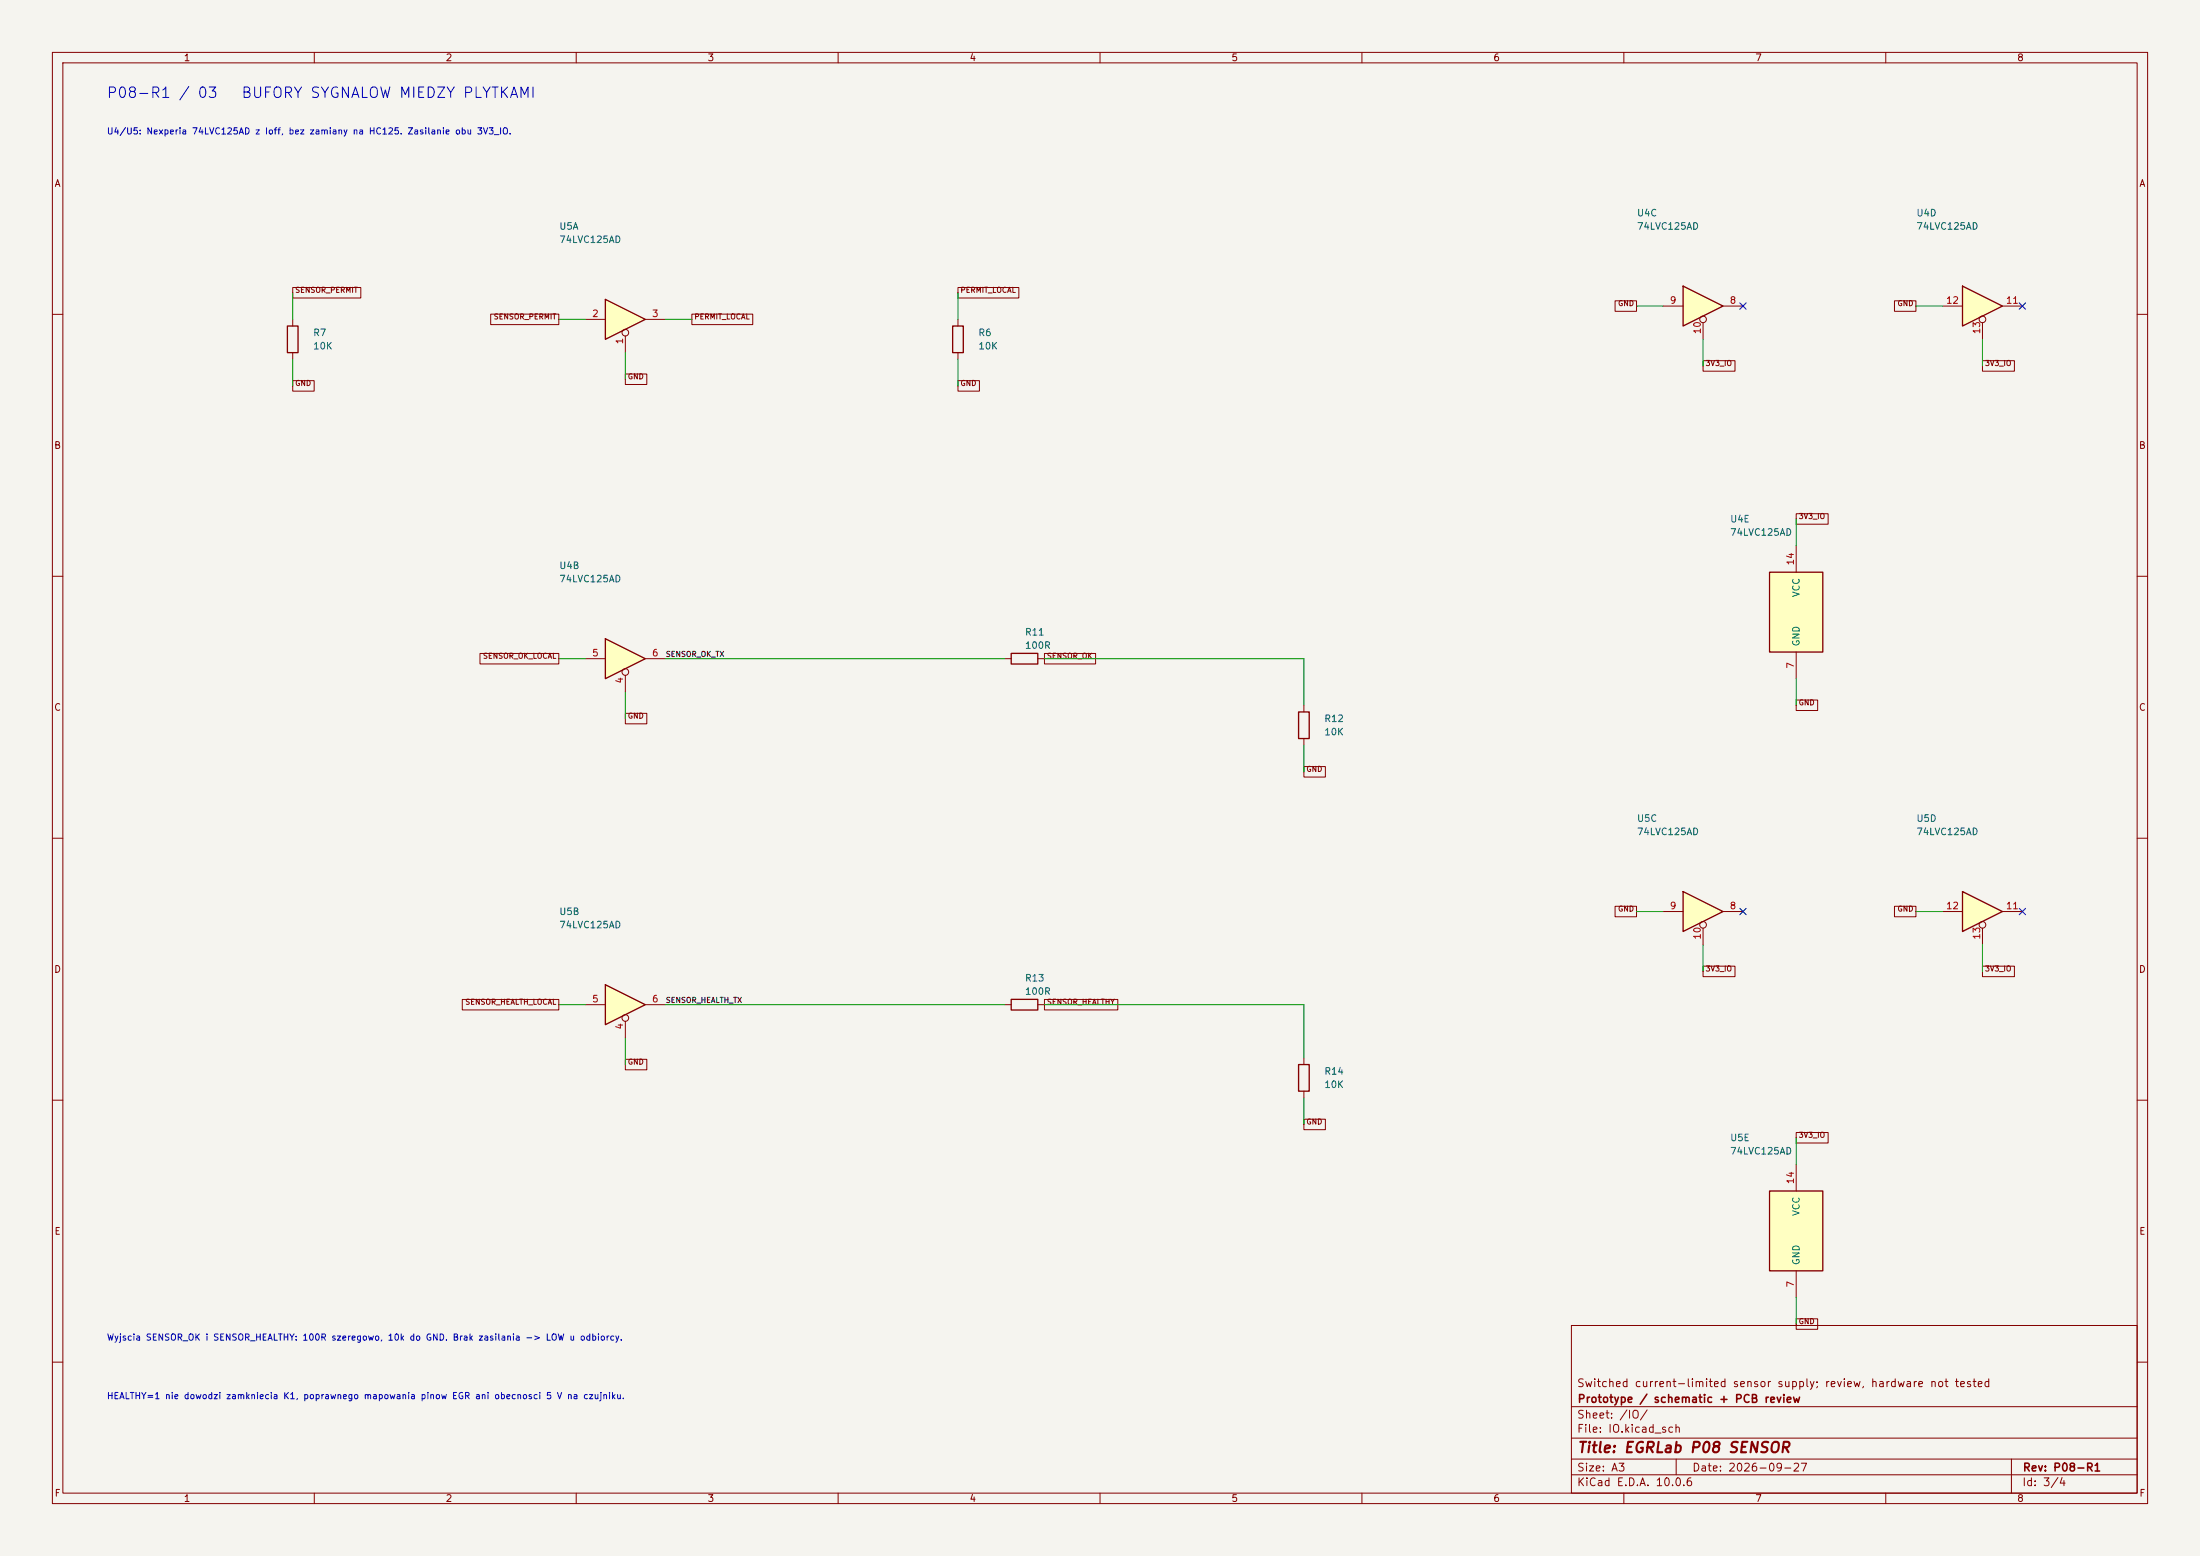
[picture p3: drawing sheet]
(kicad_sch (version 20250114) (generator "eeschema") (paper "A3") (title_block (title "EGRLab P08 SENSOR") (date "2026-09-27") (rev "P08-R1") (company "Prototype / schematic + PCB review") (comment 1 "Switched current-limited sensor supply; review, hardware not tested"))(lib_symbols (symbol "P08:74LVC125AD" (pin_names (offset 1.016)) (exclude_from_sim no) (in_bom yes) (on_board yes) (in_pos_files yes) (duplicate_pin_numbers_are_jumpers no) (symbol "74LVC125AD_1_0" (polyline (pts (xy -3.81 3.81) (xy -3.81 -3.81) (xy 3.81 0) (xy -3.81 3.81)) (stroke (width 0.254) (type default)) (fill (type background))) (pin input inverted (at 0 -6.35 90) (length 4.445) (name "" (effects (font (size 1.27 1.27)))) (number "1" (effects (font (size 1.27 1.27))))) (pin input line (at -7.62 0 0) (length 3.81) (name "" (effects (font (size 1.27 1.27)))) (number "2" (effects (font (size 1.27 1.27))))) (pin tri_state line (at 7.62 0 180) (length 3.81) (name "" (effects (font (size 1.27 1.27)))) (number "3" (effects (font (size 1.27 1.27)))))) (symbol "74LVC125AD_2_0" (polyline (pts (xy -3.81 3.81) (xy -3.81 -3.81) (xy 3.81 0) (xy -3.81 3.81)) (stroke (width 0.254) (type default)) (fill (type background))) (pin input inverted (at 0 -6.35 90) (length 4.445) (name "" (effects (font (size 1.27 1.27)))) (number "4" (effects (font (size 1.27 1.27))))) (pin input line (at -7.62 0 0) (length 3.81) (name "" (effects (font (size 1.27 1.27)))) (number "5" (effects (font (size 1.27 1.27))))) (pin tri_state line (at 7.62 0 180) (length 3.81) (name "" (effects (font (size 1.27 1.27)))) (number "6" (effects (font (size 1.27 1.27)))))) (symbol "74LVC125AD_3_0" (polyline (pts (xy -3.81 3.81) (xy -3.81 -3.81) (xy 3.81 0) (xy -3.81 3.81)) (stroke (width 0.254) (type default)) (fill (type background))) (pin tri_state line (at 7.62 0 180) (length 3.81) (name "" (effects (font (size 1.27 1.27)))) (number "8" (effects (font (size 1.27 1.27))))) (pin input line (at -7.62 0 0) (length 3.81) (name "" (effects (font (size 1.27 1.27)))) (number "9" (effects (font (size 1.27 1.27))))) (pin input inverted (at 0 -6.35 90) (length 4.445) (name "" (effects (font (size 1.27 1.27)))) (number "10" (effects (font (size 1.27 1.27)))))) (symbol "74LVC125AD_4_0" (polyline (pts (xy -3.81 3.81) (xy -3.81 -3.81) (xy 3.81 0) (xy -3.81 3.81)) (stroke (width 0.254) (type default)) (fill (type background))) (pin tri_state line (at 7.62 0 180) (length 3.81) (name "" (effects (font (size 1.27 1.27)))) (number "11" (effects (font (size 1.27 1.27))))) (pin input line (at -7.62 0 0) (length 3.81) (name "" (effects (font (size 1.27 1.27)))) (number "12" (effects (font (size 1.27 1.27))))) (pin input inverted (at 0 -6.35 90) (length 4.445) (name "" (effects (font (size 1.27 1.27)))) (number "13" (effects (font (size 1.27 1.27)))))) (symbol "74LVC125AD_5_0" (pin power_in line (at 0 -12.7 90) (length 5.08) (name "GND" (effects (font (size 1.27 1.27)))) (number "7" (effects (font (size 1.27 1.27))))) (pin power_in line (at 0 12.7 270) (length 5.08) (name "VCC" (effects (font (size 1.27 1.27)))) (number "14" (effects (font (size 1.27 1.27)))))) (symbol "74LVC125AD_5_1" (rectangle (start -5.08 7.62) (end 5.08 -7.62) (stroke (width 0.254) (type default)) (fill (type background)))) (embedded_fonts no))(symbol "P08:R" (pin_numbers (hide yes)) (pin_names (offset 0)) (exclude_from_sim no) (in_bom yes) (on_board yes) (in_pos_files yes) (duplicate_pin_numbers_are_jumpers no) (symbol "R_0_1" (rectangle (start -1.016 -2.54) (end 1.016 2.54) (stroke (width 0.254) (type default)) (fill (type none)))) (symbol "R_1_1" (pin passive line (at 0 3.81 270) (length 1.27) (name "" (effects (font (size 1.27 1.27)))) (number "1" (effects (font (size 1.27 1.27))))) (pin passive line (at 0 -3.81 90) (length 1.27) (name "" (effects (font (size 1.27 1.27)))) (number "2" (effects (font (size 1.27 1.27)))))) (embedded_fonts no)))(symbol (lib_id "P08:74LVC125AD") (at 119.38 60.96 0) (unit 1) (in_bom yes) (on_board yes) (dnp no) (property "Reference" "U5" (at 106.68 43.18 0) (effects (font (size 1.27 1.27)) (justify left))) (property "Value" "74LVC125AD" (at 106.68 45.72 0) (effects (font (size 1.27 1.27)) (justify left)))(property "Footprint" "Package_SO:SOIC-14_3.9x8.7mm_P1.27mm" (at 119.38 60.96 0) (effects (font (size 1 1)) hide))(property "MPN" "74LVC125AD,118 (Nexperia)" (at 119.38 60.96 0) (effects (font (size 1 1)) hide))(property "BaselineRef" "U_RX1" (at 119.38 60.96 0) (effects (font (size 1 1)) hide))(property "Datasheet" "https://assets.nexperia.com/documents/data-sheet/74LVC125A.pdf" (at 119.38 60.96 0) (effects (font (size 1 1)) hide))(pin "1")(pin "2")(pin "3"))(symbol (lib_id "P08:R") (at 55.88 64.77 0) (unit 1) (in_bom yes) (on_board yes) (dnp no) (property "Reference" "R7" (at 59.690000000000005 63.49999999999999 0) (effects (font (size 1.27 1.27)) (justify left))) (property "Value" "10K" (at 59.690000000000005 66.03999999999999 0) (effects (font (size 1.27 1.27)) (justify left)))(property "Footprint" "Resistor_THT:R_Axial_DIN0207_L6.3mm_D2.5mm_P10.16mm_Horizontal" (at 55.88 64.77 0) (effects (font (size 1 1)) hide))(property "MPN" "Metal film 10K 1% 0.25W" (at 55.88 64.77 0) (effects (font (size 1 1)) hide))(property "BaselineRef" "R_EXT_SENSOR" (at 55.88 64.77 0) (effects (font (size 1 1)) hide))(property "Datasheet" "" (at 55.88 64.77 0) (effects (font (size 1 1)) hide))(pin "1")(pin "2"))(symbol (lib_id "P08:R") (at 182.88 64.77 0) (unit 1) (in_bom yes) (on_board yes) (dnp no) (property "Reference" "R6" (at 186.69 63.49999999999999 0) (effects (font (size 1.27 1.27)) (justify left))) (property "Value" "10K" (at 186.69 66.03999999999999 0) (effects (font (size 1.27 1.27)) (justify left)))(property "Footprint" "Resistor_THT:R_Axial_DIN0207_L6.3mm_D2.5mm_P10.16mm_Horizontal" (at 182.88 64.77 0) (effects (font (size 1 1)) hide))(property "MPN" "Metal film 10K 1% 0.25W" (at 182.88 64.77 0) (effects (font (size 1 1)) hide))(property "BaselineRef" "R_PERMIT_PD+R_DEFAULT_SENSOR_PERMIT" (at 182.88 64.77 0) (effects (font (size 1 1)) hide))(property "Datasheet" "" (at 182.88 64.77 0) (effects (font (size 1 1)) hide))(pin "1")(pin "2"))(symbol (lib_id "P08:74LVC125AD") (at 119.38 125.73 0) (unit 2) (in_bom yes) (on_board yes) (dnp no) (property "Reference" "U4" (at 106.68 107.95 0) (effects (font (size 1.27 1.27)) (justify left))) (property "Value" "74LVC125AD" (at 106.68 110.49000000000001 0) (effects (font (size 1.27 1.27)) (justify left)))(property "Footprint" "Package_SO:SOIC-14_3.9x8.7mm_P1.27mm" (at 119.38 125.73 0) (effects (font (size 1 1)) hide))(property "MPN" "74LVC125AD,118 (Nexperia)" (at 119.38 125.73 0) (effects (font (size 1 1)) hide))(property "BaselineRef" "U_SUPBUF" (at 119.38 125.73 0) (effects (font (size 1 1)) hide))(property "Datasheet" "https://assets.nexperia.com/documents/data-sheet/74LVC125A.pdf" (at 119.38 125.73 0) (effects (font (size 1 1)) hide))(pin "4")(pin "5")(pin "6"))(symbol (lib_id "P08:R") (at 195.58 125.73 90) (unit 1) (in_bom yes) (on_board yes) (dnp no) (property "Reference" "R11" (at 195.58 120.65 90) (effects (font (size 1.27 1.27)) (justify right))) (property "Value" "100R" (at 195.58 123.19000000000001 90) (effects (font (size 1.27 1.27)) (justify right)))(property "Footprint" "Resistor_THT:R_Axial_DIN0207_L6.3mm_D2.5mm_P10.16mm_Horizontal" (at 195.58 125.73 0) (effects (font (size 1 1)) hide))(property "MPN" "Metal film 100R 1% 0.25W" (at 195.58 125.73 0) (effects (font (size 1 1)) hide))(property "BaselineRef" "ADD_READY_SER" (at 195.58 125.73 0) (effects (font (size 1 1)) hide))(property "Datasheet" "" (at 195.58 125.73 0) (effects (font (size 1 1)) hide))(pin "1")(pin "2"))(symbol (lib_id "P08:R") (at 248.92 138.43 0) (unit 1) (in_bom yes) (on_board yes) (dnp no) (property "Reference" "R12" (at 252.73 137.16 0) (effects (font (size 1.27 1.27)) (justify left))) (property "Value" "10K" (at 252.73 139.7 0) (effects (font (size 1.27 1.27)) (justify left)))(property "Footprint" "Resistor_THT:R_Axial_DIN0207_L6.3mm_D2.5mm_P10.16mm_Horizontal" (at 248.92 138.43 0) (effects (font (size 1 1)) hide))(property "MPN" "Metal film 10K 1% 0.25W" (at 248.92 138.43 0) (effects (font (size 1 1)) hide))(property "BaselineRef" "ADD_READY_EXT_PD" (at 248.92 138.43 0) (effects (font (size 1 1)) hide))(property "Datasheet" "" (at 248.92 138.43 0) (effects (font (size 1 1)) hide))(pin "1")(pin "2"))(symbol (lib_id "P08:74LVC125AD") (at 119.38 191.77 0) (unit 2) (in_bom yes) (on_board yes) (dnp no) (property "Reference" "U5" (at 106.68 173.99 0) (effects (font (size 1.27 1.27)) (justify left))) (property "Value" "74LVC125AD" (at 106.68 176.53 0) (effects (font (size 1.27 1.27)) (justify left)))(property "Footprint" "Package_SO:SOIC-14_3.9x8.7mm_P1.27mm" (at 119.38 191.77 0) (effects (font (size 1 1)) hide))(property "MPN" "74LVC125AD,118 (Nexperia)" (at 119.38 191.77 0) (effects (font (size 1 1)) hide))(property "BaselineRef" "U_RX1" (at 119.38 191.77 0) (effects (font (size 1 1)) hide))(property "Datasheet" "https://assets.nexperia.com/documents/data-sheet/74LVC125A.pdf" (at 119.38 191.77 0) (effects (font (size 1 1)) hide))(pin "4")(pin "5")(pin "6"))(symbol (lib_id "P08:R") (at 195.58 191.77 90) (unit 1) (in_bom yes) (on_board yes) (dnp no) (property "Reference" "R13" (at 195.58 186.69 90) (effects (font (size 1.27 1.27)) (justify right))) (property "Value" "100R" (at 195.58 189.23 90) (effects (font (size 1.27 1.27)) (justify right)))(property "Footprint" "Resistor_THT:R_Axial_DIN0207_L6.3mm_D2.5mm_P10.16mm_Horizontal" (at 195.58 191.77 0) (effects (font (size 1 1)) hide))(property "MPN" "Metal film 100R 1% 0.25W" (at 195.58 191.77 0) (effects (font (size 1 1)) hide))(property "BaselineRef" "ADD_HEALTH_SER" (at 195.58 191.77 0) (effects (font (size 1 1)) hide))(property "Datasheet" "" (at 195.58 191.77 0) (effects (font (size 1 1)) hide))(pin "1")(pin "2"))(symbol (lib_id "P08:R") (at 248.92 205.74 0) (unit 1) (in_bom yes) (on_board yes) (dnp no) (property "Reference" "R14" (at 252.73 204.47 0) (effects (font (size 1.27 1.27)) (justify left))) (property "Value" "10K" (at 252.73 207.01 0) (effects (font (size 1.27 1.27)) (justify left)))(property "Footprint" "Resistor_THT:R_Axial_DIN0207_L6.3mm_D2.5mm_P10.16mm_Horizontal" (at 248.92 205.74 0) (effects (font (size 1 1)) hide))(property "MPN" "Metal film 10K 1% 0.25W" (at 248.92 205.74 0) (effects (font (size 1 1)) hide))(property "BaselineRef" "ADD_HEALTH_EXT_PD" (at 248.92 205.74 0) (effects (font (size 1 1)) hide))(property "Datasheet" "" (at 248.92 205.74 0) (effects (font (size 1 1)) hide))(pin "1")(pin "2"))(symbol (lib_id "P08:74LVC125AD") (at 325.12 58.42 0) (unit 3) (in_bom yes) (on_board yes) (dnp no) (property "Reference" "U4" (at 312.42 40.64 0) (effects (font (size 1.27 1.27)) (justify left))) (property "Value" "74LVC125AD" (at 312.42 43.18 0) (effects (font (size 1.27 1.27)) (justify left)))(property "Footprint" "Package_SO:SOIC-14_3.9x8.7mm_P1.27mm" (at 325.12 58.42 0) (effects (font (size 1 1)) hide))(property "MPN" "74LVC125AD,118 (Nexperia)" (at 325.12 58.42 0) (effects (font (size 1 1)) hide))(property "BaselineRef" "U_SUPBUF" (at 325.12 58.42 0) (effects (font (size 1 1)) hide))(property "Datasheet" "https://assets.nexperia.com/documents/data-sheet/74LVC125A.pdf" (at 325.12 58.42 0) (effects (font (size 1 1)) hide))(pin "8")(pin "9")(pin "10"))(symbol (lib_id "P08:74LVC125AD") (at 378.46 58.42 0) (unit 4) (in_bom yes) (on_board yes) (dnp no) (property "Reference" "U4" (at 365.76 40.64 0) (effects (font (size 1.27 1.27)) (justify left))) (property "Value" "74LVC125AD" (at 365.76 43.18 0) (effects (font (size 1.27 1.27)) (justify left)))(property "Footprint" "Package_SO:SOIC-14_3.9x8.7mm_P1.27mm" (at 378.46 58.42 0) (effects (font (size 1 1)) hide))(property "MPN" "74LVC125AD,118 (Nexperia)" (at 378.46 58.42 0) (effects (font (size 1 1)) hide))(property "BaselineRef" "U_SUPBUF" (at 378.46 58.42 0) (effects (font (size 1 1)) hide))(property "Datasheet" "https://assets.nexperia.com/documents/data-sheet/74LVC125A.pdf" (at 378.46 58.42 0) (effects (font (size 1 1)) hide))(pin "11")(pin "12")(pin "13"))(symbol (lib_id "P08:74LVC125AD") (at 342.9 116.84 0) (unit 5) (in_bom yes) (on_board yes) (dnp no) (property "Reference" "U4" (at 330.2 99.06 0) (effects (font (size 1.27 1.27)) (justify left))) (property "Value" "74LVC125AD" (at 330.2 101.60000000000001 0) (effects (font (size 1.27 1.27)) (justify left)))(property "Footprint" "Package_SO:SOIC-14_3.9x8.7mm_P1.27mm" (at 342.9 116.84 0) (effects (font (size 1 1)) hide))(property "MPN" "74LVC125AD,118 (Nexperia)" (at 342.9 116.84 0) (effects (font (size 1 1)) hide))(property "BaselineRef" "U_SUPBUF" (at 342.9 116.84 0) (effects (font (size 1 1)) hide))(property "Datasheet" "https://assets.nexperia.com/documents/data-sheet/74LVC125A.pdf" (at 342.9 116.84 0) (effects (font (size 1 1)) hide))(pin "7")(pin "14"))(symbol (lib_id "P08:74LVC125AD") (at 325.12 173.99 0) (unit 3) (in_bom yes) (on_board yes) (dnp no) (property "Reference" "U5" (at 312.42 156.21 0) (effects (font (size 1.27 1.27)) (justify left))) (property "Value" "74LVC125AD" (at 312.42 158.75 0) (effects (font (size 1.27 1.27)) (justify left)))(property "Footprint" "Package_SO:SOIC-14_3.9x8.7mm_P1.27mm" (at 325.12 173.99 0) (effects (font (size 1 1)) hide))(property "MPN" "74LVC125AD,118 (Nexperia)" (at 325.12 173.99 0) (effects (font (size 1 1)) hide))(property "BaselineRef" "U_RX1" (at 325.12 173.99 0) (effects (font (size 1 1)) hide))(property "Datasheet" "https://assets.nexperia.com/documents/data-sheet/74LVC125A.pdf" (at 325.12 173.99 0) (effects (font (size 1 1)) hide))(pin "8")(pin "9")(pin "10"))(symbol (lib_id "P08:74LVC125AD") (at 378.46 173.99 0) (unit 4) (in_bom yes) (on_board yes) (dnp no) (property "Reference" "U5" (at 365.76 156.21 0) (effects (font (size 1.27 1.27)) (justify left))) (property "Value" "74LVC125AD" (at 365.76 158.75 0) (effects (font (size 1.27 1.27)) (justify left)))(property "Footprint" "Package_SO:SOIC-14_3.9x8.7mm_P1.27mm" (at 378.46 173.99 0) (effects (font (size 1 1)) hide))(property "MPN" "74LVC125AD,118 (Nexperia)" (at 378.46 173.99 0) (effects (font (size 1 1)) hide))(property "BaselineRef" "U_RX1" (at 378.46 173.99 0) (effects (font (size 1 1)) hide))(property "Datasheet" "https://assets.nexperia.com/documents/data-sheet/74LVC125A.pdf" (at 378.46 173.99 0) (effects (font (size 1 1)) hide))(pin "11")(pin "12")(pin "13"))(symbol (lib_id "P08:74LVC125AD") (at 342.9 234.95 0) (unit 5) (in_bom yes) (on_board yes) (dnp no) (property "Reference" "U5" (at 330.2 217.17 0) (effects (font (size 1.27 1.27)) (justify left))) (property "Value" "74LVC125AD" (at 330.2 219.70999999999998 0) (effects (font (size 1.27 1.27)) (justify left)))(property "Footprint" "Package_SO:SOIC-14_3.9x8.7mm_P1.27mm" (at 342.9 234.95 0) (effects (font (size 1 1)) hide))(property "MPN" "74LVC125AD,118 (Nexperia)" (at 342.9 234.95 0) (effects (font (size 1 1)) hide))(property "BaselineRef" "U_RX1" (at 342.9 234.95 0) (effects (font (size 1 1)) hide))(property "Datasheet" "https://assets.nexperia.com/documents/data-sheet/74LVC125A.pdf" (at 342.9 234.95 0) (effects (font (size 1 1)) hide))(pin "7")(pin "14"))(wire (pts (xy 127.0 125.73) (xy 191.77 125.73)) (stroke (width 0) (type default)))(label "SENSOR_OK_TX"  (at 127.0 125.73 0) (effects (font (size 1 1)) (justify left bottom)))(wire (pts (xy 248.92 134.62) (xy 248.92 125.73)) (stroke (width 0) (type default)))(wire (pts (xy 199.39 125.73) (xy 248.92 125.73)) (stroke (width 0) (type default)))(global_label "SENSOR_OK" (shape passive)  (at 199.39 125.73 0) (effects (font (size 1 1)) (justify left bottom)))(wire (pts (xy 127.0 191.77) (xy 191.77 191.77)) (stroke (width 0) (type default)))(label "SENSOR_HEALTH_TX"  (at 127.0 191.77 0) (effects (font (size 1 1)) (justify left bottom)))(wire (pts (xy 248.92 201.93) (xy 248.92 191.77)) (stroke (width 0) (type default)))(wire (pts (xy 199.39 191.77) (xy 248.92 191.77)) (stroke (width 0) (type default)))(global_label "SENSOR_HEALTHY" (shape passive)  (at 199.39 191.77 0) (effects (font (size 1 1)) (justify left bottom)))(text "U4/U5: Nexperia 74LVC125AD z Ioff, bez zamiany na HC125. Zasilanie obu 3V3_IO." (at 20.32 24.5872 0) (effects (font (size 1.2 1.2)) (justify left top)))(text "Wyjscia SENSOR_OK i SENSOR_HEALTHY: 100R szeregowo, 10k do GND. Brak zasilania -> LOW u odbiorcy." (at 20.32 254.8128 0) (effects (font (size 1.2 1.2)) (justify left top)))(text "HEALTHY=1 nie dowodzi zamkniecia K1, poprawnego mapowania pinow EGR ani obecnosci 5 V na czujniku." (at 20.32 265.9888 0) (effects (font (size 1.2 1.2)) (justify left top)))(text "P08-R1 / 03   BUFORY SYGNALOW MIEDZY PLYTKAMI" (at 20.32 16.764 0) (effects (font (size 2 2)) (justify left top)))(wire (pts (xy 119.38 67.31) (xy 119.38 72.39)) (stroke (width 0) (type default)))(global_label "GND" (shape passive) (at 119.38 72.39 0) (effects (font (size 1 1)) (justify left bottom)))(wire (pts (xy 111.76 60.96) (xy 106.68 60.96)) (stroke (width 0) (type default)))(global_label "SENSOR_PERMIT" (shape passive) (at 106.68 60.96 0) (effects (font (size 1 1)) (justify right bottom)))(wire (pts (xy 127.0 60.96) (xy 132.08 60.96)) (stroke (width 0) (type default)))(global_label "PERMIT_LOCAL" (shape passive) (at 132.08 60.96 0) (effects (font (size 1 1)) (justify left bottom)))(wire (pts (xy 55.88 60.96) (xy 55.88 55.88)) (stroke (width 0) (type default)))(global_label "SENSOR_PERMIT" (shape passive) (at 55.88 55.88 0) (effects (font (size 1 1)) (justify left bottom)))(wire (pts (xy 55.88 68.58) (xy 55.88 73.66)) (stroke (width 0) (type default)))(global_label "GND" (shape passive) (at 55.88 73.66 0) (effects (font (size 1 1)) (justify left bottom)))(wire (pts (xy 182.88 60.96) (xy 182.88 55.88)) (stroke (width 0) (type default)))(global_label "PERMIT_LOCAL" (shape passive) (at 182.88 55.88 0) (effects (font (size 1 1)) (justify left bottom)))(wire (pts (xy 182.88 68.58) (xy 182.88 73.66)) (stroke (width 0) (type default)))(global_label "GND" (shape passive) (at 182.88 73.66 0) (effects (font (size 1 1)) (justify left bottom)))(wire (pts (xy 119.38 132.08) (xy 119.38 137.16)) (stroke (width 0) (type default)))(global_label "GND" (shape passive) (at 119.38 137.16 0) (effects (font (size 1 1)) (justify left bottom)))(wire (pts (xy 111.76 125.73) (xy 106.68 125.73)) (stroke (width 0) (type default)))(global_label "SENSOR_OK_LOCAL" (shape passive) (at 106.68 125.73 0) (effects (font (size 1 1)) (justify right bottom)))(wire (pts (xy 248.92 142.24) (xy 248.92 147.32)) (stroke (width 0) (type default)))(global_label "GND" (shape passive) (at 248.92 147.32 0) (effects (font (size 1 1)) (justify left bottom)))(wire (pts (xy 119.38 198.12) (xy 119.38 203.2)) (stroke (width 0) (type default)))(global_label "GND" (shape passive) (at 119.38 203.2 0) (effects (font (size 1 1)) (justify left bottom)))(wire (pts (xy 111.76 191.77) (xy 106.68 191.77)) (stroke (width 0) (type default)))(global_label "SENSOR_HEALTH_LOCAL" (shape passive) (at 106.68 191.77 0) (effects (font (size 1 1)) (justify right bottom)))(wire (pts (xy 248.92 209.55) (xy 248.92 214.63)) (stroke (width 0) (type default)))(global_label "GND" (shape passive) (at 248.92 214.63 0) (effects (font (size 1 1)) (justify left bottom)))(no_connect (at 332.74 58.42))(wire (pts (xy 317.5 58.42) (xy 312.42 58.42)) (stroke (width 0) (type default)))(global_label "GND" (shape passive) (at 312.42 58.42 0) (effects (font (size 1 1)) (justify right bottom)))(wire (pts (xy 325.12 64.77) (xy 325.12 69.85)) (stroke (width 0) (type default)))(global_label "3V3_IO" (shape passive) (at 325.12 69.85 0) (effects (font (size 1 1)) (justify left bottom)))(no_connect (at 386.08 58.42))(wire (pts (xy 370.84 58.42) (xy 365.76 58.42)) (stroke (width 0) (type default)))(global_label "GND" (shape passive) (at 365.76 58.42 0) (effects (font (size 1 1)) (justify right bottom)))(wire (pts (xy 378.46 64.77) (xy 378.46 69.85)) (stroke (width 0) (type default)))(global_label "3V3_IO" (shape passive) (at 378.46 69.85 0) (effects (font (size 1 1)) (justify left bottom)))(wire (pts (xy 342.9 129.54) (xy 342.9 134.62)) (stroke (width 0) (type default)))(global_label "GND" (shape passive) (at 342.9 134.62 0) (effects (font (size 1 1)) (justify left bottom)))(wire (pts (xy 342.9 104.14) (xy 342.9 99.06)) (stroke (width 0) (type default)))(global_label "3V3_IO" (shape passive) (at 342.9 99.06 0) (effects (font (size 1 1)) (justify left bottom)))(no_connect (at 332.74 173.99))(wire (pts (xy 317.5 173.99) (xy 312.42 173.99)) (stroke (width 0) (type default)))(global_label "GND" (shape passive) (at 312.42 173.99 0) (effects (font (size 1 1)) (justify right bottom)))(wire (pts (xy 325.12 180.34) (xy 325.12 185.42)) (stroke (width 0) (type default)))(global_label "3V3_IO" (shape passive) (at 325.12 185.42 0) (effects (font (size 1 1)) (justify left bottom)))(no_connect (at 386.08 173.99))(wire (pts (xy 370.84 173.99) (xy 365.76 173.99)) (stroke (width 0) (type default)))(global_label "GND" (shape passive) (at 365.76 173.99 0) (effects (font (size 1 1)) (justify right bottom)))(wire (pts (xy 378.46 180.34) (xy 378.46 185.42)) (stroke (width 0) (type default)))(global_label "3V3_IO" (shape passive) (at 378.46 185.42 0) (effects (font (size 1 1)) (justify left bottom)))(wire (pts (xy 342.9 247.65) (xy 342.9 252.73)) (stroke (width 0) (type default)))(global_label "GND" (shape passive) (at 342.9 252.73 0) (effects (font (size 1 1)) (justify left bottom)))(wire (pts (xy 342.9 222.25) (xy 342.9 217.17)) (stroke (width 0) (type default)))(global_label "3V3_IO" (shape passive) (at 342.9 217.17 0) (effects (font (size 1 1)) (justify left bottom))))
